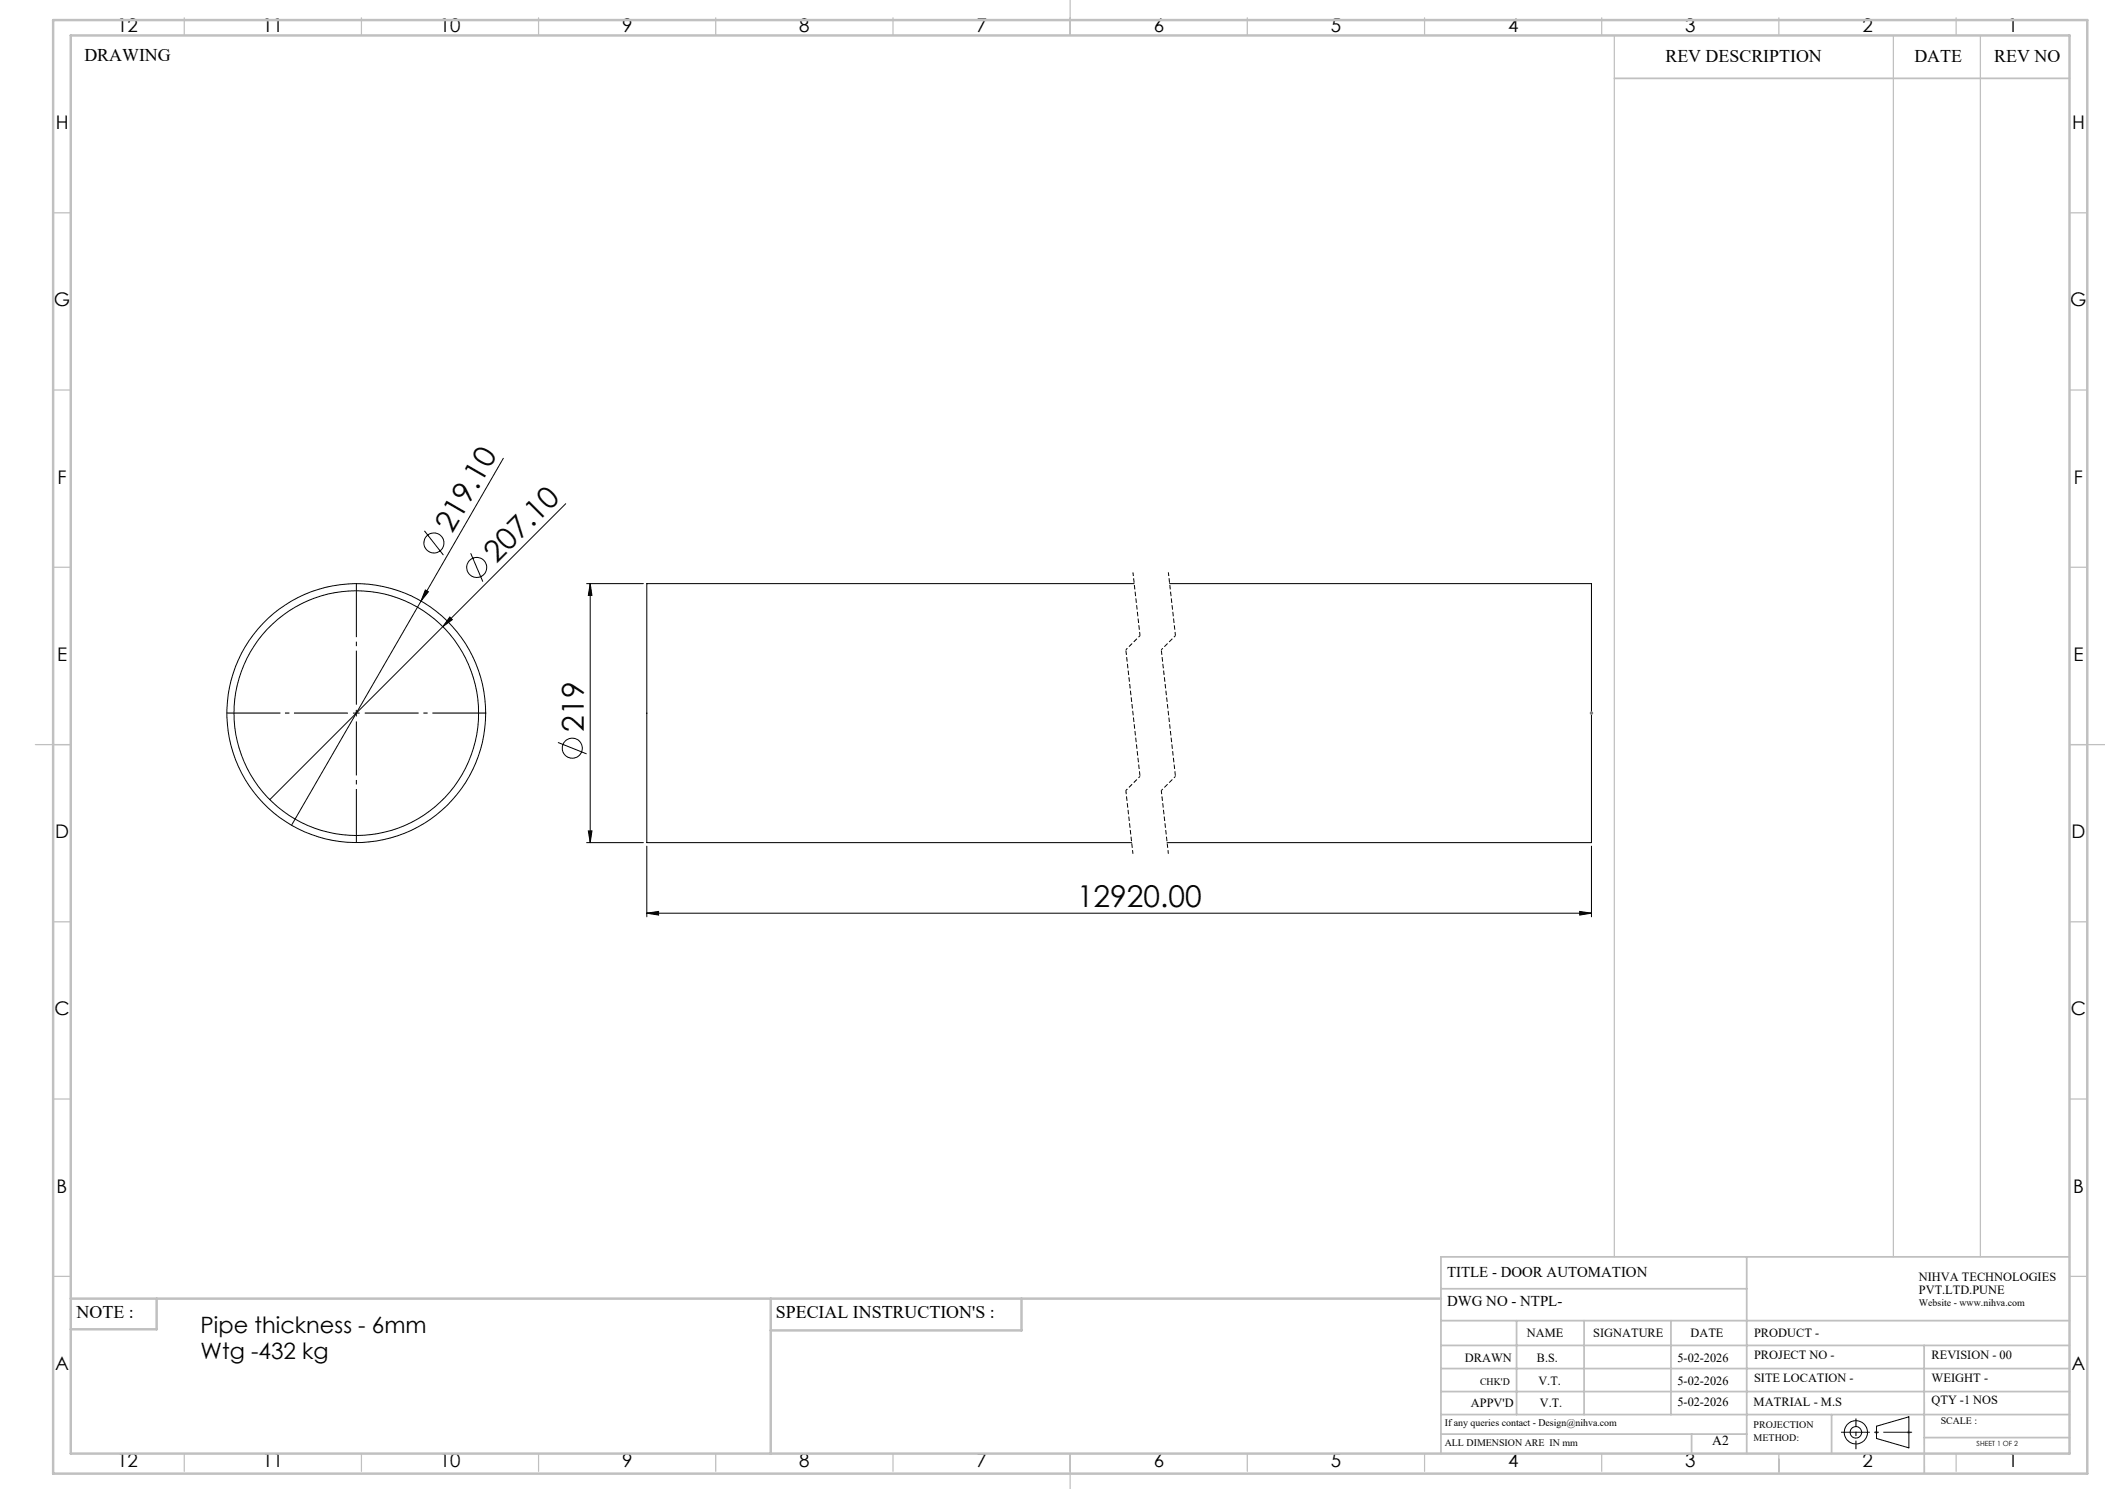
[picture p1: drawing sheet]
<svg xmlns="http://www.w3.org/2000/svg" width="594mm" height="420mm" viewBox="0 0 594 420" stroke-linecap="round" stroke-linejoin="round" font-family="sans-serif">
<g fill="none" stroke="#000" stroke-width=".28">
<path d="M142 129.3l-23.2 40.2M119.8 149.7l5.3 6.9M132.8 156.1l3.4 8M159.6 142.1l-83.5 83.4M118.8 169.5l-36.5 63.3M120 166.4l.9 .5-2.1 2.6zM126.9 174l.7 .8-2.6 2zM165.5 164.6h16M166.5 164.6v73.1M166.5 164.6l.5 3.3h-1zM320 164.6h-137.5v73.1h136.8M330 164.6h119.1v73.1h-119.8"/>
<path d="M99.7 201.1h1.7M100.5 200.3v1.7M157.4 209.4l8.1 3.2M165.5 237.7h16M166 234.4h1l-.5 3.3zM182.5 238.7v19.9M449.1 238.7v19.9M182.5 257.6l3.3-.5v1zM182.5 257.6h266.6M445.8 257.1l3.3 .5-3.3 .5zM529.5 402.3l9.2-2.7v8.8l-9.2-2.7z"/>
<circle cx="122.4" cy="153.1" r="2.83"/>
<circle cx="134.5" cy="160" r="2.82"/>
<circle cx="100.5" cy="201.2" r="34.5"/>
<circle cx="100.5" cy="201.2" r="36.5"/>
<circle cx="161.5" cy="211.1" r="2.83"/>
<circle cx="523.7" cy="404" r="1.62"/>
<circle cx="523.7" cy="404" r="3.3"/>
</g>
<path d="M448.6 201.1h1M448.7 200.8l.7 .7M449.1 200.6v1.1M449.4 200.8l-.7 .7" fill="none" stroke="#808080" stroke-width=".28"/>
<path d="M529 404h1M529.2 403.7l.7 .7M529.5 403.5v1M529.9 403.7l-.7 .7M538.1 404h1.1M538.3 403.7l.7 .7M538.7 403.5v1M539 403.7l-.7 .7" fill="none" stroke="#c0c0c0" stroke-width=".28"/>
<path d="M100.6 199.5v-35.7M98.9 201.1h-35.7M100.6 202.8v35.7M102.2 201.1h35.7" fill="none" stroke="#000" stroke-width=".28" stroke-dasharray="15.2 1.3 1.3 1.3" stroke-dashoffset="-.7" stroke-linecap="butt"/>
<path d="M319.7 161.4l2 17.9M329.7 161.4l2 17.9M317.7 223l2 17.8M327.7 223l2 17.8" fill="none" stroke="#000" stroke-width=".28" stroke-dasharray="1.3 .6" stroke-dashoffset=".2" stroke-linecap="butt"/>
<path d="M321.7 179.3l-4 4M331.7 179.3l-4 4M321.7 219l-4 4M331.7 219l-4 4" fill="none" stroke="#000" stroke-width=".28" stroke-dasharray="1.3 .6" stroke-dashoffset=".7" stroke-linecap="butt"/>
<path d="M317.7 183.3l4 35.7M327.7 183.3l4 35.7" fill="none" stroke="#000" stroke-width=".28" stroke-dasharray="1.3 .6" stroke-dashoffset="-.2" stroke-linecap="butt"/>
<path d="M519.5 404h20.1" fill="none" stroke="#000" stroke-width=".28" stroke-dasharray="15.2 1.3 1.3 1.3" stroke-dashoffset="7.1" stroke-linecap="butt"/>
<path d="M523.7 408.8v-8.7" fill="none" stroke="#000" stroke-width=".28" stroke-dasharray="15.2 1.3 1.3 1.3" stroke-dashoffset="12.8" stroke-linecap="butt"/>
<g fill="none" stroke="#c0c0c0" stroke-width=".35">
<path d="M52 5v5M102 5v5M152 5v5M202 5v5M252 5v5M302 0v10M352 5v5M402 5v5M452 5v5M455.5 10v344.5M502 5v5M534.3 10v344.5"/>
<path d="M552 5v5M558.8 10v344.5M15 60h5M584 60h5M15 110h5M584 110h5M15 160h5M584 160h5M10 210h10M584 210h10M15 260h5M584 260h5"/>
<path d="M15 310h5M584 310h5M15 360h5M584 360h5M52 410v5M102 410v5M152 410v5M202 410v5M252 410v5M302 410v10M352 410v5M402 410v5"/>
<path d="M452 410v5M502 410v5M502 411.6v4.1M552 410v5"/>
</g>
<g fill="none" stroke="#c0c0c0" stroke-width=".5">
<path d="M455.5 22.1h128.5M492.9 354.5v55.5M584 354.5h-177.4v55.5M406.6 372.5h177.4M406.6 379.5h177.4M406.6 363.5h86.3M428 372.5v26.5M447 372.5v26.5M471.5 372.5v26.5M543 379.5v36.2M406.6 392.5h177.4M406.6 386h177.4"/>
<path d="M406.6 399h177.4M516.9 399v11M406.6 404.5h86.3M477.3 404.5v5.5M543 405.5h41"/>
</g>
<path d="M15 5.7h574v410h-574zM20 10h564v400h-564zM20 366.3h386.6M44.2 366.3v8.6h-24.2M217.5 366.3v43.7M288.3 366.3v9h-70.8" fill="none" stroke="#c0c0c0" stroke-width=".7"/>
<g fill="#000">
<path d="M120 166.4l.9 .5-2.1 2.6zM126.9 174l.7 .8-2.6 2z"/>
<path d="M166.5 164.6l.5 3.3h-1zM166 234.4h1l-.5 3.3z"/>
<path d="M445.8 257.1l3.3 .5-3.3 .5zM182.5 257.6l3.3-.5v1z"/>
</g>
<g font-size="8.5">
<text x="127.6" y="150.7" transform="rotate(-60 127.6 150.7)">219.10</text>
<text x="140.1" y="159" transform="rotate(-45 140.1 159)">207.10</text>
<text x="164.7" y="206.4" transform="rotate(-90 164.7 206.4)">219</text>
<text x="303.9" y="255.7">12920.00</text>
</g>
<g font-size="6.3">
<text x="56.6" y="376">Pipe thickness - 6mm</text>
<text x="56.6" y="383.4">Wtg -432 kg</text>
</g>
<g font-size="5.3">
<text x="33.1" y="8.9">12</text>
<text x="74.1" y="8.9">11</text>
<text x="124.1" y="8.9">10</text>
<text x="175.6" y="8.9">9</text>
<text x="225.6" y="8.9">8</text>
<text x="275.6" y="8.9">7</text>
<text x="325.6" y="8.9">6</text>
<text x="375.6" y="8.9">5</text>
<text x="425.6" y="8.9">4</text>
<text x="475.6" y="8.9">3</text>
<text x="525.6" y="8.9">2</text>
<text x="566.6" y="8.9">1</text>
<text x="15.7" y="36.4">H</text>
<text x="584.7" y="36.4">H</text>
<text x="15.2" y="86.4">G</text>
<text x="584.2" y="86.4">G</text>
<text x="16.2" y="136.4">F</text>
<text x="585.2" y="136.4">F</text>
<text x="16.1" y="186.4">E</text>
<text x="585.1" y="186.4">E</text>
<text x="15.5" y="236.4">D</text>
<text x="584.5" y="236.4">D</text>
<text x="15.4" y="286.4">C</text>
<text x="584.4" y="286.4">C</text>
<text x="16" y="336.4">B</text>
<text x="585" y="336.4">B</text>
<text x="15.5" y="386.4">A</text>
<text x="584.5" y="386.4">A</text>
<text x="33.1" y="413.9">12</text>
<text x="74.1" y="413.9">11</text>
<text x="124.1" y="413.9">10</text>
<text x="175.6" y="413.9">9</text>
<text x="225.6" y="413.9">8</text>
<text x="275.6" y="413.9">7</text>
<text x="325.6" y="413.9">6</text>
<text x="375.6" y="413.9">5</text>
<text x="425.6" y="413.9">4</text>
<text x="475.6" y="413.9">3</text>
<text x="525.6" y="413.9">2</text>
<text x="566.6" y="413.9">1</text>
</g>
<g font-size="5">
<text x="23.8" y="17.2">DRAWING</text>
<text x="470" y="17.4">REV DESCRIPTION</text>
<text x="540.2" y="17.4">DATE</text>
<text x="562.8" y="17.4">REV NO</text>
<text x="21.6" y="371.8">NOTE :</text>
<text x="218.9" y="371.8">SPECIAL INSTRUCTION'S :</text>
</g>
<g font-size="4.2">
<text x="408.3" y="360.3">TITLE - DOOR AUTOMATION</text>
<text x="408.3" y="368.2">DWG NO - NTPL-</text>
</g>
<text font-size="3.9" x="483.2" y="407.7">A2</text>
<g font-size="3.5">
<text x="541.5" y="361.3">NIHVA TECHNOLOGIES</text>
<text x="541.5" y="364.9">PVT.LTD.PUNE</text>
<text x="430.9" y="377">NAME</text>
<text x="449.6" y="377">SIGNATURE</text>
<text x="477" y="377">DATE</text>
<text x="495" y="377">PRODUCT -</text>
<text x="495" y="383.3">PROJECT NO -</text>
<text x="545.1" y="383.3">REVISION - 00</text>
<text x="413.3" y="384.1">DRAWN</text>
<text x="433.7" y="384.1">B.S.</text>
<text x="473.4" y="384.1">5-02-2026</text>
<text x="495" y="389.8">SITE LOCATION -</text>
<text x="545.1" y="389.8">WEIGHT -</text>
<text x="434.1" y="390.6">V.T.</text>
<text x="473.4" y="390.6">5-02-2026</text>
<text x="415.1" y="396.9">APPV'D</text>
<text x="434.6" y="396.9">V.T.</text>
<text x="473.4" y="396.5">5-02-2026</text>
<text x="494.8" y="396.5">MATRIAL - M.S</text>
<text x="545.1" y="396.1">QTY -1 NOS</text>
</g>
<g font-size="2.8">
<text x="541.5" y="368.3">Website - www.nihva.com</text>
<text x="417.6" y="390.6">CHK'D</text>
<text x="547.6" y="401.7">SCALE :</text>
<text x="407.7" y="402.2">If any queries contact - Design@nihva.com</text>
<text x="407.7" y="407.7">ALL DIMENSION ARE IN mm</text>
<text x="494.8" y="402.7">PROJECTION</text>
<text x="494.8" y="406.5">METHOD:</text>
</g>
<text font-size="2" x="557.8" y="407.8">SHEET 1 OF 2</text>
</svg>
